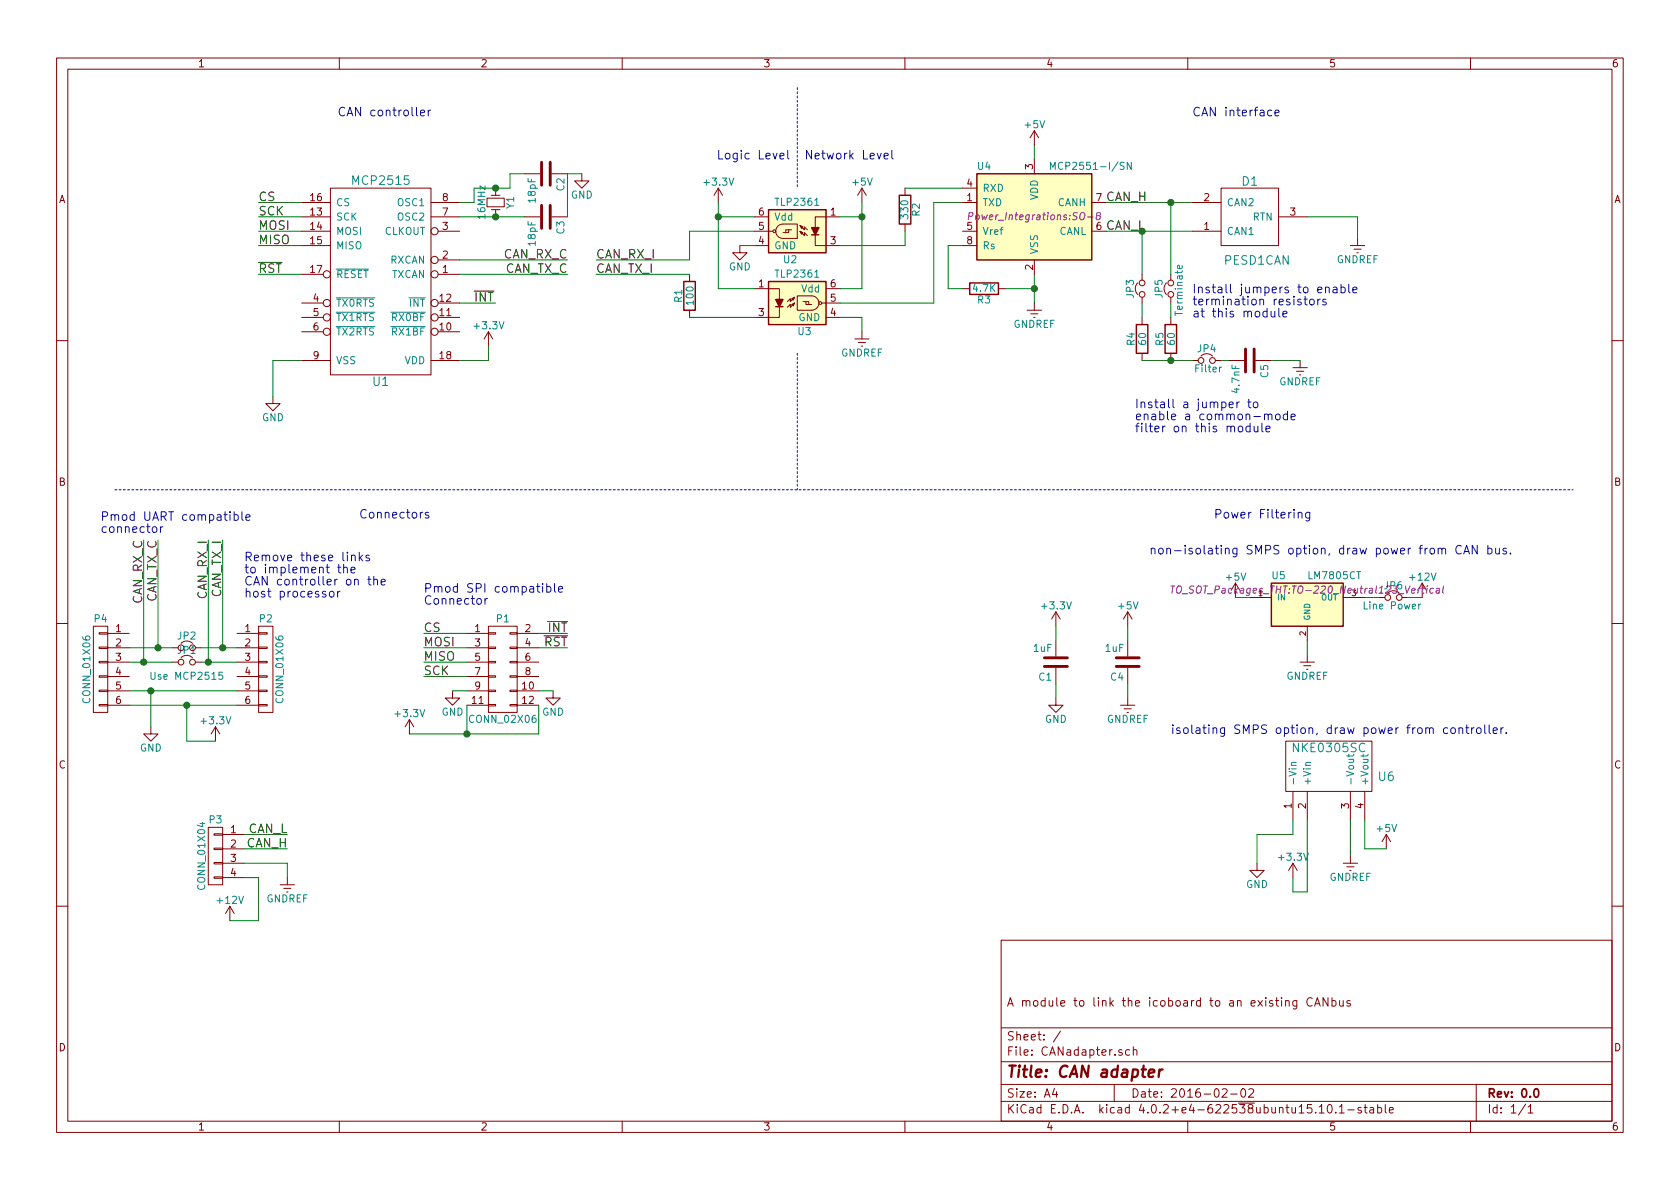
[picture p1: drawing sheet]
EESchema Schematic File Version 2
LIBS:power
LIBS:device
LIBS:transistors
LIBS:conn
LIBS:linear
LIBS:regul
LIBS:74xx
LIBS:cmos4000
LIBS:adc-dac
LIBS:memory
LIBS:xilinx
LIBS:microcontrollers
LIBS:dsp
LIBS:microchip
LIBS:analog_switches
LIBS:motorola
LIBS:texas
LIBS:intel
LIBS:audio
LIBS:interface
LIBS:digital-audio
LIBS:philips
LIBS:display
LIBS:cypress
LIBS:siliconi
LIBS:opto
LIBS:atmel
LIBS:contrib
LIBS:valves
LIBS:FabLab
LIBS:CANadapter-cache
EELAYER 25 0
EELAYER END
$Descr A4 11693 8268
encoding utf-8
Sheet 1 1
Title "CAN adapter"
Date "2016-02-02"
Rev "0.0"
Comp ""
Comment1 "A module to link the icoboard to an existing CANbus"
Comment2 ""
Comment3 ""
Comment4 ""
$EndDescr
$Comp
L MCP2515 U1
U 1 1
P 2650 1850
F 0 "U1" H 2650 1050 60  0000 C CNN
F 1 "MCP2515" H 2650 2450 60  0000 C CNN
F 2 "Housings_SOIC:SOIC-18_7.5x11.6mm_Pitch1.27mm" H 2700 1600 60  0001 C CNN
F 3 "" H 2700 1600 60  0000 C CNN
	1    2650 1850
	1    0    0    -1  
$EndComp
$Comp
L R R3
U 1 1
P 6850 2000
F 0 "R3" V 6930 2000 50  0000 C CNN
F 1 "4.7K" V 6850 2000 50  0000 C CNN
F 2 "Resistors_SMD:R_0603" V 6780 2000 50  0001 C CNN
F 3 "" H 6850 2000 50  0000 C CNN
	1    6850 2000
	0    1    1    0   
$EndComp
$Comp
L GND #PWR01
U 1 1
P 1900 2750
F 0 "#PWR01" H 1900 2500 50  0001 C CNN
F 1 "GND" H 1900 2600 50  0000 C CNN
F 2 "" H 1900 2750 50  0000 C CNN
F 3 "" H 1900 2750 50  0000 C CNN
	1    1900 2750
	1    0    0    -1  
$EndComp
$Comp
L C C5
U 1 1
P 8700 2500
F 0 "C5" H 8725 2600 50  0000 L CNN
F 1 "4.7nF" H 8725 2400 50  0000 L CNN
F 2 "Capacitors_SMD:C_1206" H 8738 2350 50  0001 C CNN
F 3 "" H 8700 2500 50  0000 C CNN
	1    8700 2500
	0    1    1    0   
$EndComp
$Comp
L R R4
U 1 1
P 7950 2350
F 0 "R4" V 8030 2350 50  0000 C CNN
F 1 "60" V 7950 2350 50  0000 C CNN
F 2 "Resistors_SMD:R_1210" V 7880 2350 50  0001 C CNN
F 3 "" H 7950 2350 50  0000 C CNN
	1    7950 2350
	-1   0    0    1   
$EndComp
$Comp
L R R5
U 1 1
P 8150 2350
F 0 "R5" V 8230 2350 50  0000 C CNN
F 1 "60" V 8150 2350 50  0000 C CNN
F 2 "Resistors_SMD:R_1210" V 8080 2350 50  0001 C CNN
F 3 "" H 8150 2350 50  0000 C CNN
	1    8150 2350
	-1   0    0    1   
$EndComp
$Comp
L GNDREF #PWR02
U 1 1
P 9050 2500
F 0 "#PWR02" H 9050 2250 50  0001 C CNN
F 1 "GNDREF" H 9050 2350 50  0000 C CNN
F 2 "" H 9050 2500 50  0000 C CNN
F 3 "" H 9050 2500 50  0000 C CNN
	1    9050 2500
	1    0    0    -1  
$EndComp
$Comp
L GNDREF #PWR03
U 1 1
P 9450 1650
F 0 "#PWR03" H 9450 1400 50  0001 C CNN
F 1 "GNDREF" H 9450 1500 50  0000 C CNN
F 2 "" H 9450 1650 50  0000 C CNN
F 3 "" H 9450 1650 50  0000 C CNN
	1    9450 1650
	1    0    0    -1  
$EndComp
$Comp
L GNDREF #PWR04
U 1 1
P 7200 2100
F 0 "#PWR04" H 7200 1850 50  0001 C CNN
F 1 "GNDREF" H 7200 1950 50  0000 C CNN
F 2 "" H 7200 2100 50  0000 C CNN
F 3 "" H 7200 2100 50  0000 C CNN
	1    7200 2100
	1    0    0    -1  
$EndComp
$Comp
L +3.3V #PWR05
U 1 1
P 3400 2400
F 0 "#PWR05" H 3400 2250 50  0001 C CNN
F 1 "+3.3V" H 3400 2540 50  0000 C CNN
F 2 "" H 3400 2400 50  0000 C CNN
F 3 "" H 3400 2400 50  0000 C CNN
	1    3400 2400
	1    0    0    -1  
$EndComp
$Comp
L +3.3V #PWR06
U 1 1
P 5000 1400
F 0 "#PWR06" H 5000 1250 50  0001 C CNN
F 1 "+3.3V" H 5000 1540 50  0000 C CNN
F 2 "" H 5000 1400 50  0000 C CNN
F 3 "" H 5000 1400 50  0000 C CNN
	1    5000 1400
	1    0    0    -1  
$EndComp
$Comp
L +5V #PWR07
U 1 1
P 6000 1400
F 0 "#PWR07" H 6000 1250 50  0001 C CNN
F 1 "+5V" H 6000 1540 50  0000 C CNN
F 2 "" H 6000 1400 50  0000 C CNN
F 3 "" H 6000 1400 50  0000 C CNN
	1    6000 1400
	1    0    0    -1  
$EndComp
$Comp
L +5V #PWR08
U 1 1
P 7200 1000
F 0 "#PWR08" H 7200 850 50  0001 C CNN
F 1 "+5V" H 7200 1140 50  0000 C CNN
F 2 "" H 7200 1000 50  0000 C CNN
F 3 "" H 7200 1000 50  0000 C CNN
	1    7200 1000
	1    0    0    -1  
$EndComp
$Comp
L CONN_01X04 P3
U 1 1
P 1500 5950
F 0 "P3" H 1500 6200 50  0000 C CNN
F 1 "CONN_01X04" V 1600 5950 50  0000 C CNN
F 2 "Pin_Headers:Pin_Header_Straight_1x04" H 1500 5950 50  0001 C CNN
F 3 "" H 1500 5950 50  0000 C CNN
	1    1500 5950
	-1   0    0    -1  
$EndComp
$Comp
L +5V #PWR09
U 1 1
P 8600 4150
F 0 "#PWR09" H 8600 4000 50  0001 C CNN
F 1 "+5V" H 8600 4290 50  0000 C CNN
F 2 "" H 8600 4150 50  0000 C CNN
F 3 "" H 8600 4150 50  0000 C CNN
	1    8600 4150
	1    0    0    -1  
$EndComp
$Comp
L GNDREF #PWR010
U 1 1
P 2000 6100
F 0 "#PWR010" H 2000 5850 50  0001 C CNN
F 1 "GNDREF" H 2000 5950 50  0000 C CNN
F 2 "" H 2000 6100 50  0000 C CNN
F 3 "" H 2000 6100 50  0000 C CNN
	1    2000 6100
	-1   0    0    -1  
$EndComp
Text Label 7700 1400 0    60   ~ 0
CAN_H
Text Label 7700 1600 0    60   ~ 0
CAN_L
$Comp
L R R2
U 1 1
P 6300 1450
F 0 "R2" V 6380 1450 50  0000 C CNN
F 1 "330" V 6300 1450 50  0000 C CNN
F 2 "Resistors_SMD:R_0603" V 6230 1450 50  0001 C CNN
F 3 "" H 6300 1450 50  0000 C CNN
	1    6300 1450
	1    0    0    -1  
$EndComp
$Comp
L Jumper_NC_Small JP3
U 1 1
P 7950 2000
F 0 "JP3" H 7950 2080 50  0000 C CNN
F 1 "Terminate" H 7960 1940 50  0001 C CNN
F 2 "LocalLib:JumperSingleJumbo" H 7950 2000 50  0001 C CNN
F 3 "" H 7950 2000 50  0000 C CNN
	1    7950 2000
	0    -1   -1   0   
$EndComp
$Comp
L Jumper_NC_Small JP5
U 1 1
P 8150 2000
F 0 "JP5" H 8150 2080 50  0000 C CNN
F 1 "Terminate" H 8160 1940 50  0000 C CNN
F 2 "LocalLib:JumperSingleJumbo" H 8150 2000 50  0001 C CNN
F 3 "" H 8150 2000 50  0000 C CNN
	1    8150 2000
	0    -1   1    0   
$EndComp
$Comp
L Jumper_NC_Small JP4
U 1 1
P 8400 2500
F 0 "JP4" H 8400 2580 50  0000 C CNN
F 1 "Filter" H 8410 2440 50  0000 C CNN
F 2 "LocalLib:JumperSingleJumbo" H 8400 2500 50  0001 C CNN
F 3 "" H 8400 2500 50  0000 C CNN
	1    8400 2500
	1    0    0    -1  
$EndComp
$Comp
L Jumper_NC_Small JP1
U 1 1
P 1300 4600
F 0 "JP1" H 1300 4680 50  0000 C CNN
F 1 "Use MCP2515" H 1300 4500 50  0000 C CNN
F 2 "LocalLib:JumperSingleJumbo" H 1300 4600 50  0001 C CNN
F 3 "" H 1300 4600 50  0000 C CNN
	1    1300 4600
	1    0    0    -1  
$EndComp
$Comp
L Jumper_NC_Small JP2
U 1 1
P 1300 4500
F 0 "JP2" H 1300 4580 50  0000 C CNN
F 1 "Use MCP2515" H 1310 4440 50  0001 C CNN
F 2 "LocalLib:JumperSingleJumbo" H 1300 4500 50  0001 C CNN
F 3 "" H 1300 4500 50  0000 C CNN
	1    1300 4500
	1    0    0    -1  
$EndComp
$Comp
L Crystal_Small Y1
U 1 1
P 3450 1400
F 0 "Y1" H 3450 1500 50  0000 C CNN
F 1 "16MHz" H 3450 1300 50  0000 C CNN
F 2 "Crystals:Crystal_SMD_5032_2Pads" H 3450 1400 50  0001 C CNN
F 3 "" H 3450 1400 50  0000 C CNN
	1    3450 1400
	0    1    1    0   
$EndComp
$Comp
L C C2
U 1 1
P 3800 1200
F 0 "C2" H 3825 1300 50  0000 L CNN
F 1 "18pF" H 3825 1100 50  0000 L CNN
F 2 "Capacitors_SMD:C_0603" H 3838 1050 50  0001 C CNN
F 3 "" H 3800 1200 50  0000 C CNN
	1    3800 1200
	0    1    1    0   
$EndComp
$Comp
L C C3
U 1 1
P 3800 1500
F 0 "C3" H 3825 1600 50  0000 L CNN
F 1 "18pF" H 3825 1400 50  0000 L CNN
F 2 "Capacitors_SMD:C_0603" H 3838 1350 50  0001 C CNN
F 3 "" H 3800 1500 50  0000 C CNN
	1    3800 1500
	0    1    1    0   
$EndComp
$Comp
L GND #PWR011
U 1 1
P 4050 1200
F 0 "#PWR011" H 4050 950 50  0001 C CNN
F 1 "GND" H 4050 1050 50  0000 C CNN
F 2 "" H 4050 1200 50  0000 C CNN
F 3 "" H 4050 1200 50  0000 C CNN
	1    4050 1200
	1    0    0    -1  
$EndComp
$Comp
L C C1
U 1 1
P 7350 4600
F 0 "C1" H 7375 4700 50  0000 L CNN
F 1 "1uF" H 7375 4500 50  0000 L CNN
F 2 "Capacitors_SMD:C_1210" H 7388 4450 50  0001 C CNN
F 3 "" H 7350 4600 50  0000 C CNN
	1    7350 4600
	-1   0    0    1   
$EndComp
$Comp
L +5V #PWR012
U 1 1
P 7850 4350
F 0 "#PWR012" H 7850 4200 50  0001 C CNN
F 1 "+5V" H 7850 4490 50  0000 C CNN
F 2 "" H 7850 4350 50  0000 C CNN
F 3 "" H 7850 4350 50  0000 C CNN
	1    7850 4350
	1    0    0    -1  
$EndComp
$Comp
L GNDREF #PWR013
U 1 1
P 7850 4850
F 0 "#PWR013" H 7850 4600 50  0001 C CNN
F 1 "GNDREF" H 7850 4700 50  0000 C CNN
F 2 "" H 7850 4850 50  0000 C CNN
F 3 "" H 7850 4850 50  0000 C CNN
	1    7850 4850
	1    0    0    -1  
$EndComp
$Comp
L C C4
U 1 1
P 7850 4600
F 0 "C4" H 7875 4700 50  0000 L CNN
F 1 "1uF" H 7875 4500 50  0000 L CNN
F 2 "Capacitors_SMD:C_1210" H 7888 4450 50  0001 C CNN
F 3 "" H 7850 4600 50  0000 C CNN
	1    7850 4600
	-1   0    0    1   
$EndComp
$Comp
L Jumper_NC_Small JP6
U 1 1
P 9700 4150
F 0 "JP6" H 9700 4230 50  0000 C CNN
F 1 "Line Power" H 9710 4090 50  0000 C CNN
F 2 "LocalLib:JumperSingleJumbo" H 9700 4150 50  0001 C CNN
F 3 "" H 9700 4150 50  0000 C CNN
	1    9700 4150
	-1   0    0    -1  
$EndComp
$Comp
L +3.3V #PWR014
U 1 1
P 7350 4350
F 0 "#PWR014" H 7350 4200 50  0001 C CNN
F 1 "+3.3V" H 7350 4490 50  0000 C CNN
F 2 "" H 7350 4350 50  0000 C CNN
F 3 "" H 7350 4350 50  0000 C CNN
	1    7350 4350
	1    0    0    -1  
$EndComp
$Comp
L GND #PWR015
U 1 1
P 7350 4850
F 0 "#PWR015" H 7350 4600 50  0001 C CNN
F 1 "GND" H 7350 4700 50  0000 C CNN
F 2 "" H 7350 4850 50  0000 C CNN
F 3 "" H 7350 4850 50  0000 C CNN
	1    7350 4850
	1    0    0    -1  
$EndComp
$Comp
L GNDREF #PWR016
U 1 1
P 9100 4550
F 0 "#PWR016" H 9100 4300 50  0001 C CNN
F 1 "GNDREF" H 9100 4400 50  0000 C CNN
F 2 "" H 9100 4550 50  0000 C CNN
F 3 "" H 9100 4550 50  0000 C CNN
	1    9100 4550
	1    0    0    -1  
$EndComp
$Comp
L +12V #PWR017
U 1 1
P 1600 6400
F 0 "#PWR017" H 1600 6250 50  0001 C CNN
F 1 "+12V" H 1600 6540 50  0000 C CNN
F 2 "" H 1600 6400 50  0000 C CNN
F 3 "" H 1600 6400 50  0000 C CNN
	1    1600 6400
	-1   0    0    -1  
$EndComp
$Comp
L +12V #PWR018
U 1 1
P 9900 4150
F 0 "#PWR018" H 9900 4000 50  0001 C CNN
F 1 "+12V" H 9900 4290 50  0000 C CNN
F 2 "" H 9900 4150 50  0000 C CNN
F 3 "" H 9900 4150 50  0000 C CNN
	1    9900 4150
	1    0    0    -1  
$EndComp
$Comp
L R R1
U 1 1
P 4800 2050
F 0 "R1" V 4880 2050 50  0000 C CNN
F 1 "100" V 4800 2050 50  0000 C CNN
F 2 "Resistors_SMD:R_0603" V 4730 2050 50  0001 C CNN
F 3 "" H 4800 2050 50  0000 C CNN
	1    4800 2050
	-1   0    0    1   
$EndComp
$Comp
L GND #PWR019
U 1 1
P 5150 1700
F 0 "#PWR019" H 5150 1450 50  0001 C CNN
F 1 "GND" H 5150 1550 50  0000 C CNN
F 2 "" H 5150 1700 50  0000 C CNN
F 3 "" H 5150 1700 50  0000 C CNN
	1    5150 1700
	1    0    0    -1  
$EndComp
$Comp
L TLP2361 U3
U 1 1
P 5550 2100
F 0 "U3" H 5550 1900 50  0000 L CNN
F 1 "TLP2361" H 5550 2300 50  0000 C CNN
F 2 "LocalLib:soic-5" H 5350 1900 50  0001 L CIN
F 3 "" H 5550 2100 50  0000 L CNN
	1    5550 2100
	1    0    0    -1  
$EndComp
$Comp
L TLP2361 U2
U 1 1
P 5550 1600
F 0 "U2" H 5550 1400 50  0000 L CNN
F 1 "TLP2361" H 5550 1800 50  0000 C CNN
F 2 "LocalLib:soic-5" H 5350 1400 50  0001 L CIN
F 3 "" H 5550 1600 50  0000 L CNN
	1    5550 1600
	-1   0    0    -1  
$EndComp
$Comp
L CONN_01X06 P2
U 1 1
P 1850 4650
F 0 "P2" H 1850 5000 50  0000 C CNN
F 1 "CONN_01X06" V 1950 4650 50  0000 C CNN
F 2 "Pin_Headers:Pin_Header_Straight_1x06" H 1850 4650 50  0001 C CNN
F 3 "" H 1850 4650 50  0000 C CNN
	1    1850 4650
	1    0    0    -1  
$EndComp
Text Label 1450 3750 3    60   ~ 0
CAN_RX_I
Text Label 1550 3750 3    60   ~ 0
CAN_TX_I
$Comp
L GND #PWR020
U 1 1
P 1050 5050
F 0 "#PWR020" H 1050 4800 50  0001 C CNN
F 1 "GND" H 1050 4900 50  0000 C CNN
F 2 "" H 1050 5050 50  0000 C CNN
F 3 "" H 1050 5050 50  0000 C CNN
	1    1050 5050
	-1   0    0    -1  
$EndComp
$Comp
L +3.3V #PWR021
U 1 1
P 1500 5150
F 0 "#PWR021" H 1500 5000 50  0001 C CNN
F 1 "+3.3V" H 1500 5290 50  0000 C CNN
F 2 "" H 1500 5150 50  0000 C CNN
F 3 "" H 1500 5150 50  0000 C CNN
	1    1500 5150
	-1   0    0    -1  
$EndComp
Text Notes 700  3700 0    60   ~ 0
Pmod UART compatible\nconnector
Text Notes 5500 1100 2    60   ~ 0
Logic Level
Text Notes 5600 1100 0    60   ~ 0
Network Level
Text Notes 8300 2200 0    60   ~ 0
Install jumpers to enable\ntermination resistors\nat this module
Text Notes 7900 3000 0    60   ~ 0
Install a jumper to\nenable a common-mode\nfilter on this module
Text Notes 1700 4150 0    60   ~ 0
Remove these links\nto implement the\nCAN controller on the\nhost processor
Text Label 2950 4400 0    60   ~ 0
CS
Text Label 2950 4500 0    60   ~ 0
MOSI
Text Label 2950 4600 0    60   ~ 0
MISO
Text Label 2950 4700 0    60   ~ 0
SCK
Text Notes 8000 3850 0    60   ~ 0
non-isolating SMPS option, draw power from CAN bus.
$Comp
L CONN_02X06 P1
U 1 1
P 3500 4650
F 0 "P1" H 3500 5000 50  0000 C CNN
F 1 "CONN_02X06" H 3500 4300 50  0000 C CNN
F 2 "Pin_Headers:Pin_Header_Straight_2x06" H 3500 3450 50  0001 C CNN
F 3 "" H 3500 3450 50  0000 C CNN
	1    3500 4650
	1    0    0    -1  
$EndComp
$Comp
L GND #PWR022
U 1 1
P 3850 4800
F 0 "#PWR022" H 3850 4550 50  0001 C CNN
F 1 "GND" H 3850 4650 50  0000 C CNN
F 2 "" H 3850 4800 50  0000 C CNN
F 3 "" H 3850 4800 50  0000 C CNN
	1    3850 4800
	-1   0    0    -1  
$EndComp
Text Label 1800 1900 0    60   ~ 0
~RST
Text Label 3300 2100 0    60   ~ 0
~INT
Text Label 3950 4500 2    60   ~ 0
~RST
Text Label 3950 4400 2    60   ~ 0
~INT
Wire Wire Line
	6700 2000 6600 2000
Wire Wire Line
	6600 2000 6600 1700
Wire Wire Line
	6600 1700 6700 1700
Wire Wire Line
	7000 2000 7200 2000
Wire Wire Line
	7200 1900 7200 2100
Connection ~ 7200 2000
Wire Wire Line
	7700 1600 8300 1600
Wire Wire Line
	2000 5800 1700 5800
Wire Wire Line
	7700 1400 8300 1400
Connection ~ 7950 1600
Connection ~ 8150 1400
Wire Wire Line
	1900 2750 1900 2500
Wire Wire Line
	1900 2500 2100 2500
Wire Wire Line
	3400 2500 3400 2400
Wire Wire Line
	3200 2500 3400 2500
Wire Wire Line
	6300 1300 6700 1300
Wire Wire Line
	6500 1400 6500 2100
Wire Wire Line
	6500 1400 6700 1400
Wire Wire Line
	4800 1800 4800 1600
Wire Wire Line
	4800 1600 5250 1600
Wire Wire Line
	5000 1400 5000 2000
Wire Wire Line
	5850 1500 6000 1500
Wire Wire Line
	6000 1400 6000 2000
Wire Wire Line
	7200 1000 7200 1100
Wire Wire Line
	2000 5900 1700 5900
Wire Wire Line
	1700 6000 2000 6000
Wire Wire Line
	2000 6000 2000 6100
Wire Wire Line
	2950 4500 3250 4500
Wire Wire Line
	2950 4600 3250 4600
Wire Wire Line
	7950 1600 7950 1900
Wire Wire Line
	7950 2100 7950 2200
Wire Wire Line
	8150 1400 8150 1900
Wire Wire Line
	8150 2100 8150 2200
Wire Wire Line
	7950 2500 8300 2500
Wire Wire Line
	3200 1500 3650 1500
Wire Wire Line
	3200 1400 3300 1400
Wire Wire Line
	3300 1400 3300 1300
Wire Wire Line
	3300 1300 3550 1300
Wire Wire Line
	3550 1300 3550 1200
Wire Wire Line
	3550 1200 3650 1200
Connection ~ 3450 1300
Connection ~ 3450 1500
Wire Wire Line
	3950 1200 3950 1500
Wire Wire Line
	7850 4750 7850 4850
Wire Wire Line
	7850 4450 7850 4350
Wire Wire Line
	1800 6100 1700 6100
Wire Wire Line
	4150 1800 4800 1800
Wire Wire Line
	4800 1900 4150 1900
Wire Wire Line
	3200 1800 3950 1800
Wire Wire Line
	3950 1900 3200 1900
Wire Wire Line
	7350 4350 7350 4450
Wire Wire Line
	7350 4750 7350 4850
Wire Wire Line
	8600 4150 8700 4150
Wire Wire Line
	9500 4150 9600 4150
Wire Wire Line
	9100 4550 9100 4450
Wire Wire Line
	9900 4150 9800 4150
Wire Wire Line
	5000 1500 5250 1500
Wire Wire Line
	5000 2000 5250 2000
Wire Wire Line
	5250 2200 4800 2200
Wire Wire Line
	5250 1700 5150 1700
Connection ~ 5000 1500
Wire Wire Line
	5850 1700 6300 1700
Wire Wire Line
	6000 2000 5850 2000
Connection ~ 6000 1500
Wire Wire Line
	5850 2200 6000 2200
Wire Notes Line
	5550 600  5550 1300
Wire Notes Line
	5550 2450 5550 3400
Wire Notes Line
	800  3400 10950 3400
Wire Wire Line
	4050 1200 3950 1200
Wire Wire Line
	2950 4400 3250 4400
Wire Wire Line
	2950 4700 3250 4700
Wire Wire Line
	3750 4800 3850 4800
Wire Wire Line
	2850 5100 3750 5100
Wire Wire Line
	1800 1900 2100 1900
Wire Wire Line
	3200 2100 3450 2100
Wire Wire Line
	3950 4400 3750 4400
Wire Wire Line
	3950 4500 3750 4500
Wire Wire Line
	6500 2100 5850 2100
Wire Wire Line
	6300 1700 6300 1600
Text Notes 2950 4200 0    60   ~ 0
Pmod SPI compatible\nConnector
Text Label 1800 1400 0    60   ~ 0
CS
Text Label 1800 1600 0    60   ~ 0
MOSI
Text Label 1800 1700 0    60   ~ 0
MISO
Text Label 1800 1500 0    60   ~ 0
SCK
Wire Wire Line
	1800 1400 2100 1400
Wire Wire Line
	2100 1500 1800 1500
Wire Wire Line
	2100 1600 1800 1600
Wire Wire Line
	1800 1700 2100 1700
$Comp
L GND #PWR023
U 1 1
P 3150 4800
F 0 "#PWR023" H 3150 4550 50  0001 C CNN
F 1 "GND" H 3150 4650 50  0000 C CNN
F 2 "" H 3150 4800 50  0000 C CNN
F 3 "" H 3150 4800 50  0000 C CNN
	1    3150 4800
	-1   0    0    -1  
$EndComp
Wire Wire Line
	3150 4800 3250 4800
Wire Wire Line
	3250 4900 3250 5100
Connection ~ 3250 5100
$Comp
L +3.3V #PWR024
U 1 1
P 2850 5100
F 0 "#PWR024" H 2850 4950 50  0001 C CNN
F 1 "+3.3V" H 2850 5240 50  0000 C CNN
F 2 "" H 2850 5100 50  0000 C CNN
F 3 "" H 2850 5100 50  0000 C CNN
	1    2850 5100
	-1   0    0    -1  
$EndComp
Wire Wire Line
	3750 5100 3750 4900
Text Notes 2350 800  0    60   ~ 0
CAN controller
Text Notes 8300 800  0    60   ~ 0
CAN interface
Text Notes 2500 3600 0    60   ~ 0
Connectors
Text Notes 8450 3600 0    60   ~ 0
Power Filtering
Text Label 2000 5900 2    60   ~ 0
CAN_H
Text Label 2000 5800 2    60   ~ 0
CAN_L
Connection ~ 8150 2500
Wire Wire Line
	9050 2500 8850 2500
Wire Wire Line
	1600 6400 1800 6400
Wire Wire Line
	1800 6400 1800 6100
Wire Wire Line
	8550 2500 8500 2500
Wire Wire Line
	9100 1500 9450 1500
Wire Wire Line
	9450 1500 9450 1650
$Comp
L PESD1CAN D1
U 1 1
P 8700 1500
F 0 "D1" H 8700 1250 60  0000 C CNN
F 1 "PESD1CAN" H 8650 1800 60  0000 C CNN
F 2 "TO_SOT_Packages_SMD:SOT-23_Handsoldering" H 8700 1500 60  0001 C CNN
F 3 "" H 8700 1500 60  0000 C CNN
	1    8700 1500
	-1   0    0    1   
$EndComp
$Comp
L MCP2551-I/SN U4
U 1 1
P 7200 1500
F 0 "U4" H 6800 1850 50  0000 L CNN
F 1 "MCP2551-I/SN" H 7300 1850 50  0000 L CNN
F 2 "Power_Integrations:SO-8" H 7200 1500 50  0000 C CIN
F 3 "" H 7200 1500 50  0000 C CNN
	1    7200 1500
	1    0    0    -1  
$EndComp
$Comp
L GNDREF #PWR025
U 1 1
P 6000 2300
F 0 "#PWR025" H 6000 2050 50  0001 C CNN
F 1 "GNDREF" H 6000 2150 50  0000 C CNN
F 2 "" H 6000 2300 50  0000 C CNN
F 3 "" H 6000 2300 50  0000 C CNN
	1    6000 2300
	1    0    0    -1  
$EndComp
Wire Wire Line
	6000 2200 6000 2300
$Comp
L LM7805CT U5
U 1 1
P 9100 4200
F 0 "U5" H 8900 4400 50  0000 C CNN
F 1 "LM7805CT" H 9100 4400 50  0000 L CNN
F 2 "TO_SOT_Packages_THT:TO-220_Neutral123_Vertical" H 9100 4300 50  0000 C CIN
F 3 "" H 9100 4200 50  0000 C CNN
	1    9100 4200
	1    0    0    -1  
$EndComp
$Comp
L CONN_01X06 P4
U 1 1
P 700 4650
F 0 "P4" H 700 5000 50  0000 C CNN
F 1 "CONN_01X06" V 800 4650 50  0000 C CNN
F 2 "Pin_Headers:Pin_Header_Straight_1x06" H 700 4650 50  0001 C CNN
F 3 "" H 700 4650 50  0000 C CNN
	1    700  4650
	-1   0    0    -1  
$EndComp
$Comp
L NKE0305SC U6
U 1 1
P 9250 5500
F 0 "U6" H 9650 5600 60  0000 C CNN
F 1 "NKE0305SC" H 9250 5800 60  0000 C CNN
F 2 "LocalLib:Murata_SIL" H 9250 5500 60  0001 C CNN
F 3 "" H 9250 5500 60  0000 C CNN
	1    9250 5500
	1    0    0    -1  
$EndComp
$Comp
L +3.3V #PWR026
U 1 1
P 9000 6100
F 0 "#PWR026" H 9000 5950 50  0001 C CNN
F 1 "+3.3V" H 9000 6240 50  0000 C CNN
F 2 "" H 9000 6100 50  0000 C CNN
F 3 "" H 9000 6100 50  0000 C CNN
	1    9000 6100
	1    0    0    -1  
$EndComp
$Comp
L GND #PWR027
U 1 1
P 8750 6000
F 0 "#PWR027" H 8750 5750 50  0001 C CNN
F 1 "GND" H 8750 5850 50  0000 C CNN
F 2 "" H 8750 6000 50  0000 C CNN
F 3 "" H 8750 6000 50  0000 C CNN
	1    8750 6000
	1    0    0    -1  
$EndComp
Wire Wire Line
	9000 6100 9000 6200
Wire Wire Line
	9000 6200 9100 6200
Wire Wire Line
	9100 6200 9100 5700
Wire Wire Line
	8750 6000 8750 5800
Wire Wire Line
	8750 5800 9000 5800
Wire Wire Line
	9000 5800 9000 5700
$Comp
L GNDREF #PWR028
U 1 1
P 9400 5950
F 0 "#PWR028" H 9400 5700 50  0001 C CNN
F 1 "GNDREF" H 9400 5800 50  0000 C CNN
F 2 "" H 9400 5950 50  0000 C CNN
F 3 "" H 9400 5950 50  0000 C CNN
	1    9400 5950
	1    0    0    -1  
$EndComp
Wire Wire Line
	9400 5950 9400 5700
$Comp
L +5V #PWR029
U 1 1
P 9650 5900
F 0 "#PWR029" H 9650 5750 50  0001 C CNN
F 1 "+5V" H 9650 6040 50  0000 C CNN
F 2 "" H 9650 5900 50  0000 C CNN
F 3 "" H 9650 5900 50  0000 C CNN
	1    9650 5900
	1    0    0    -1  
$EndComp
Wire Wire Line
	9650 5900 9500 5900
Wire Wire Line
	9500 5900 9500 5700
Text Notes 8150 5100 0    60   ~ 0
isolating SMPS option, draw power from controller.
Wire Wire Line
	900  4600 1200 4600
Wire Wire Line
	1400 4600 1650 4600
Wire Wire Line
	1450 4600 1450 3750
Connection ~ 1450 4600
Wire Wire Line
	1050 5050 1050 4800
Wire Wire Line
	900  4800 1650 4800
Connection ~ 1050 4800
Wire Wire Line
	900  4900 1650 4900
Wire Wire Line
	1500 5150 1300 5150
Wire Wire Line
	1300 5150 1300 4900
Connection ~ 1300 4900
Wire Wire Line
	1400 4500 1650 4500
Wire Wire Line
	1550 4500 1550 3750
Wire Wire Line
	900  4500 1200 4500
Connection ~ 1550 4500
Text Label 4150 1800 0    60   ~ 0
CAN_RX_I
Text Label 4150 1900 0    60   ~ 0
CAN_TX_I
Text Label 1000 3750 3    60   ~ 0
CAN_RX_C
Wire Wire Line
	1000 4600 1000 3750
Connection ~ 1000 4600
Text Label 1100 3750 3    60   ~ 0
CAN_TX_C
Wire Wire Line
	1100 3750 1100 4500
Connection ~ 1100 4500
Text Label 3950 1900 2    60   ~ 0
CAN_TX_C
Text Label 3950 1800 2    60   ~ 0
CAN_RX_C
$EndSCHEMATC
